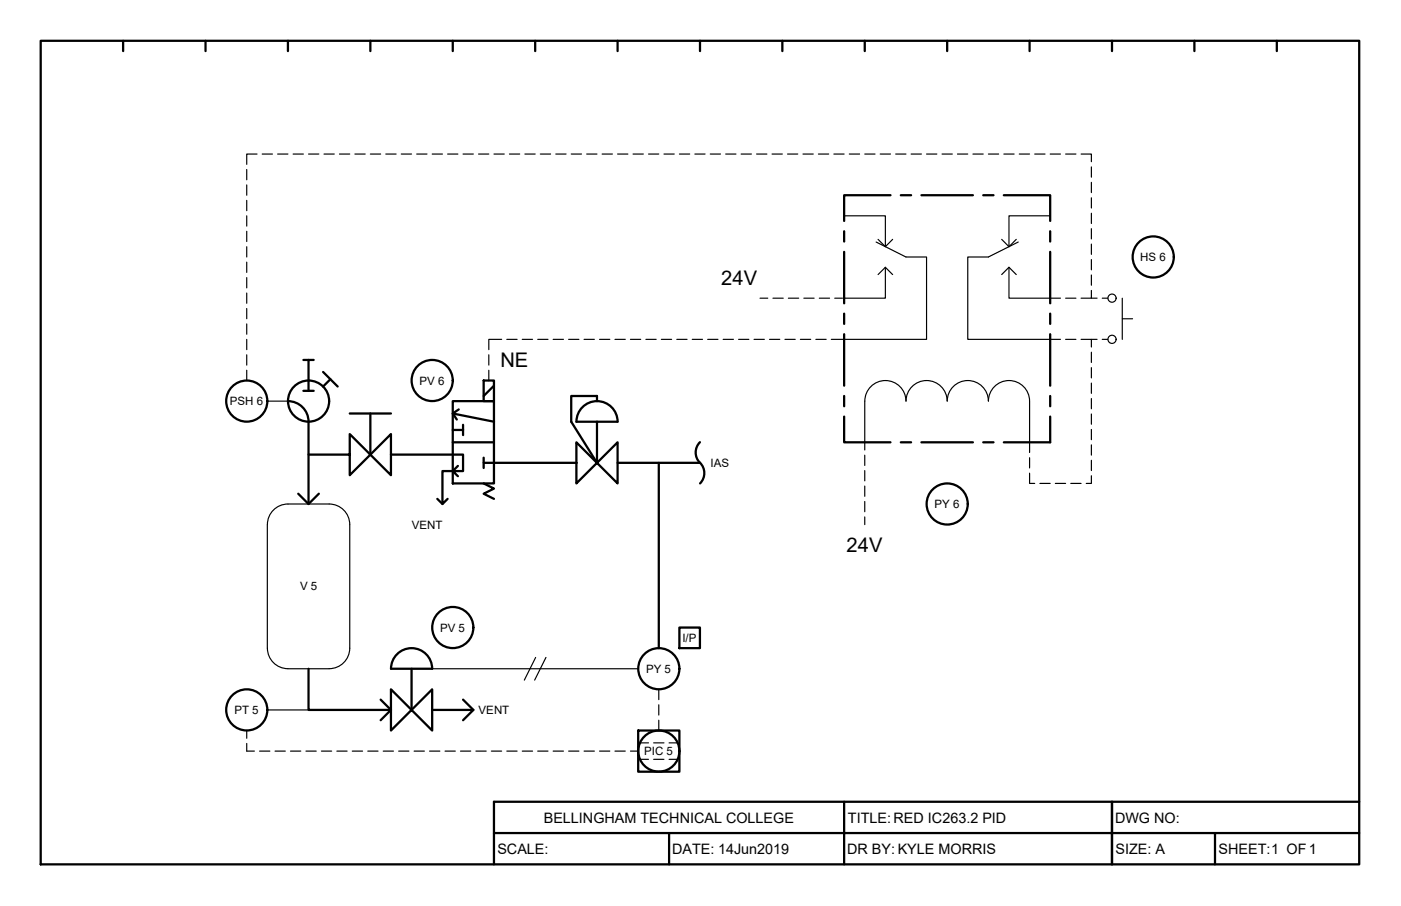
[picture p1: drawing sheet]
<svg xmlns="http://www.w3.org/2000/svg" width="432mm" height="279mm" viewBox="0 0 432 279" stroke-linecap="round" stroke-linejoin="round" font-family="sans-serif">
<!-- layer: Object -->
<g fill="none" stroke="#000" stroke-width=".36">
<path d="M260.2 66.6h12.7v9.5M270 74.6l9.2 4.7h6.4v25.4h-25.4M270.6 73.8l2.3 2.3 2.2-2.3M308.7 73.8l2.3 2.3 2.2-2.3M313.8 74.6l-9.2 4.7h-6.3v25.4h25.4M323.7 66.6h-12.7v9.5M270.6 84.7l2.3-2.3 2.2 2.3M272.9 82.4v9.6h-12.7M308.7 84.7l2.3-2.3 2.2 2.3M311 82.4v9.6h12.7M82.4 123.7h6.3M304.6 123.7a6.3 6.3 0 0 0-6.3-6.3 6.3 6.3 0 0 0-6.4 6.3 6.4 6.4 0 0 0-6.3-6.3 6.4 6.4 0 0 0-6.4 6.3 6.4 6.4 0 0 0-6.3-6.3 6.4 6.4 0 0 0-6.4 6.3v12.7"/>
<path d="M304.6 123.7a6.3 6.3 0 0 1 6.4-6.3 6.3 6.3 0 0 1 6.3 6.3v12.7M82.4 161.8v38.1M82.4 161.8a6.3 6.3 0 0 1 6.3-6.4h12.8a6.3 6.3 0 0 1 6.3 6.4v38.1a6.3 6.3 0 0 1-6.3 6.3M82.4 199.9a6.3 6.3 0 0 0 6.4 6.3M82.4 218.9h12.7M88.7 206.2h12.7M197.2 234.2h2.7M197.2 229.1h2.7M201.5 234.2h3.1M201.5 229.1h3.1M206.2 234.2h2.6M206.2 229.1h2.6"/>
</g>
<g fill="none" stroke="#000" stroke-width=".7">
<path d="M260.2 71.3v3.2M260.2 77.7v15.8M274.5 60.2h-14.3v7.9M277.6 60.2h3.2M284 60.2h15.9M303 60.2h3.2M309.4 60.2h14.3v7.9M323.7 71.3v3.2M323.7 77.7v15.8M260.2 96.7v3.2M323.7 96.7v3.2M93.5 111h3.2"/>
<path d="M95.1 111v9.5M99.6 114.7l4.5 4.5M101.8 117l-2.2 2.2M149.1 117.4h3.1v6.3h-3.1zM152.2 118.9l-3.1 3.2M260.2 103.1v15.8M323.7 103.1v15.8M88.8 123.7a6.3 6.3 0 0 1 6.3 6.3v25.4M93.5 120.5h3.2M107.8 127.5h12.7M114.1 127.5v12.7M139.5 123.7h12.7v25.4h-12.7z"/>
<path d="M139.5 136.4h12.7M139.5 132.6h3.2M140.8 129.4l-1.3-1.9 12.7 2.6M141.4 126.3l-1.9 1.2M142.7 131v3.2M177.6 136.4l12.7 12.7v-12.7l-12.7 12.7zM179.5 125.6a6.3 6.3 0 0 1 6.9-1.4 6.3 6.3 0 0 1 3.9 5.8h-12.6a6.3 6.3 0 0 1 1.8-4.4zM184 123.7v-1.6h-7.9v8l7.9 12.6v-12.6M215.7 136.4a4.5 4.5 0 0 0 0 6.3M260.2 128.5v7.9h14.3M260.2 122.1v3.2M277.6 136.4h3.2"/>
<path d="M284 136.4h15.9M303 136.4h3.2M323.7 128.5v7.9h-14.3M323.7 122.1v3.2M91.9 152.3l3.2 3.1 3.2-3.1M95.1 140.2h12.7v6.3l12.7-12.6v12.6l-12.7-12.6v6.3M120.5 140.2h22.2v5.1h-3.2l1.6 1.6M134.8 153.8l1.6 1.6M141.1 143.7l-1.6 1.6h-3.1v10.1l1.6-1.6M149.1 149.1l3.1 1.6-3.1 1.6 3.1 1.5M149.1 142.7h28.5M149.1 141.1v3.2"/>
<path d="M190.3 142.7h25.4M203 142.7v57.2M215.8 142.7a4.5 4.5 0 0 1 0 6.4M209.4 193.5h6.3v6.4h-6.3zM95.1 206.2v12.7h25.4v6.4l12.7-12.7v12.7l-12.7-12.7v6.3M117.3 215.8l3.2 3.1-3.2 3.2M120.5 206.2h12.7M120.5 206.2a6.3 6.3 0 0 1 6.4-6.3 6.3 6.3 0 0 1 6.3 6.3M126.8 206.2v12.7M133.2 218.9h12.7l-3.2 3.2M142.7 215.8l3.2 3.1M196.7 225.3h12.7v12.7h-12.7z"/>
<circle cx="355.4" cy="79.2" r="6.3"/>
<circle cx="133.2" cy="117.3" r="6.3"/>
<circle cx="76.1" cy="123.7" r="6.3"/>
<circle cx="95.1" cy="123.7" r="6.3"/>
<circle cx="291.9" cy="155.4" r="6.3"/>
<circle cx="139.6" cy="193.5" r="6.3"/>
<circle cx="76.1" cy="218.9" r="6.3"/>
<circle cx="203.1" cy="206.2" r="6.3"/>
<circle cx="203.1" cy="231.6" r="6.3"/>
</g>
<!-- layer: Wires -->
<g fill="none" stroke="#000" stroke-width=".36">
<path d="M76 52.3v3.1M76 57v3.2M79.2 47.5h-3.2v3.2M80.8 47.5h3.2M85.6 47.5h3.1M90.3 47.5h3.2M95.1 47.5h3.2M99.9 47.5h3.1M104.6 47.5h3.2M109.4 47.5h3.2M114.1 47.5h3.2M118.9 47.5h3.2"/>
<path d="M123.7 47.5h3.1M128.4 47.5h3.2M133.2 47.5h3.2M138 47.5h3.1M142.7 47.5h3.2M147.5 47.5h3.2M152.2 47.5h3.2M157 47.5h3.2M161.8 47.5h3.1M166.5 47.5h3.2M171.3 47.5h3.2M176.1 47.5h3.1"/>
<path d="M180.8 47.5h3.2M185.6 47.5h3.2M190.3 47.5h3.2M195.1 47.5h3.2M199.9 47.5h3.1M204.6 47.5h3.2M209.4 47.5h3.2M214.2 47.5h3.1M218.9 47.5h3.2M223.7 47.5h3.1M228.4 47.5h3.2M233.2 47.5h3.2"/>
<path d="M237.9 47.5h3.2M242.7 47.5h3.2M247.5 47.5h3.1M252.2 47.5h3.2M257 47.5h3.2M261.8 47.5h3.1M266.5 47.5h3.2M271.3 47.5h3.2M276 47.5h3.2M280.8 47.5h3.2M285.6 47.5h3.1M290.3 47.5h3.2"/>
<path d="M295.1 47.5h3.2M299.9 47.5h3.1M304.6 47.5h3.2M309.4 47.5h3.2M314.1 47.5h3.2M318.9 47.5h3.2M323.7 47.5h3.1M328.4 47.5h3.2M333.2 47.5h3.2v2.4M336.4 51.5v3.1M336.4 56.2v3.2M76 61.8v3.2"/>
<path d="M76 66.6v3.1M76 71.3v3.2M76 76.1v3.2M336.4 61v3.2M336.4 65.8v3.1M336.4 70.5v3.2M336.4 75.3v3.2M76 80.8v3.2M76 85.6v3.2M76 90.4v3.1M76 95.1v3.2M76 99.9v3.2"/>
<path d="M234.2 92h2.4M238.2 92h3.2M243 92h3.2M247.7 92h3.2M252.5 92h3.2M257.3 92h2.3M323.7 92h3.1M328.4 92h3.2M336.4 89.6v2.4h-3.2M336.4 92h1.7M336.4 80v3.2M336.4 84.8v3.2"/>
<path d="M339.7 92h1.8M345.9 92v12.7M345.9 98.3h3.2M76 104.7v3.1M76 109.4v3.2M76 114.2v3.2M150.7 109.4v3.2M150.7 114.2v3.2M154.6 104.7h-3.9v3.1M156.2 104.7h3.2M161 104.7h3.1M165.7 104.7h3.2"/>
<path d="M170.5 104.7h3.2M175.3 104.7h3.1M180 104.7h3.2M184.8 104.7h3.2M189.5 104.7h3.2M194.3 104.7h3.2M199.1 104.7h3.1M203.8 104.7h3.2M208.6 104.7h3.2M213.4 104.7h3.1M218.1 104.7h3.2M222.9 104.7h3.2"/>
<path d="M227.6 104.7h3.2M232.4 104.7h3.2M237.2 104.7h3.1M241.9 104.7h3.2M246.7 104.7h3.2M251.5 104.7h3.1M256.2 104.7h4M323.7 104.7h3.1M328.4 104.7h3.2M333.2 104.7h3.2v2.3M336.4 104.7h1.7M336.4 108.6v3.2"/>
<path d="M336.4 113.4v3.2M336.4 118.1v3.2M339.7 104.7h1.8M266.5 136.4v2.4M317.3 136.4v3.2M336.4 122.9v3.2M336.4 127.7v3.1M336.4 132.4v3.2M336.4 137.2v3.2M266.5 140.4v3.1M266.5 145.1v3.2M266.5 149.9v3.2"/>
<path d="M266.5 154.7v3.1M266.5 159.4v2.4M317.3 145.9v3.2h1.6M317.3 141.1v3.2M320.5 149.1h3.2M325.3 149.1h3.1M330 149.1h3.2M336.4 146.7v2.4h-1.6M336.4 142v3.1M203 212.6v3.2M203 217.3v3.2M76 225.3v2.4"/>
<path d="M76 229.3v2.3h2.4M80 231.6h3.2M84.8 231.6h3.1M89.5 231.6h3.2M94.3 231.6h3.2M99.1 231.6h3.1M103.8 231.6h3.2M108.6 231.6h3.2M113.3 231.6h3.2M118.1 231.6h3.2M122.9 231.6h3.1M127.6 231.6h3.2"/>
<path d="M132.4 231.6h3.2M137.2 231.6h3.1M141.9 231.6h3.2M146.7 231.6h3.2M151.4 231.6h3.2M156.2 231.6h3.2M161 231.6h3.1M165.7 231.6h3.2M170.5 231.6h3.2M175.3 231.6h3.1M180 231.6h3.2M184.8 231.6h3.2"/>
<path d="M189.5 231.6h3.2M194.3 231.6h2.4M203 222.1v3.2"/>
<circle cx="342.7" cy="91.9" r="1.26"/>
<circle cx="342.7" cy="104.6" r="1.26"/>
</g>
<!-- layer: Impulse -->
<path d="M133.2 206.2h63.5M165.1 202.7l-3.5 7M168.3 202.7l-3.5 7" fill="none" stroke="#000" stroke-width=".36"/>
<!-- layer: TitleBox -->
<g fill="none" stroke="#000" stroke-width=".31">
<path d="M37.9 12.6h.1M63.3 12.6h.1M88.7 12.6h.1M114.1 12.6h.1M139.5 12.6h.1M164.9 12.6h.1M190.3 12.6h.1M215.7 12.6h.1M241.1 12.6h.1M266.5 12.6h.1M291.9 12.6h.1M317.3 12.6h.1"/>
<path d="M342.7 12.6h.1M368.1 12.6h.1M393.5 12.6h.1"/>
</g>
<g fill="none" stroke="#000" stroke-width=".7">
<path d="M12.5 12.6h406.4v254h-406.4zM37.9 12.6v3.2M63.3 12.6v3.2M88.7 12.6v3.2M114.1 12.6v3.2M139.5 12.6v3.2M164.9 12.6v3.2M190.3 12.6v3.2M215.7 12.6v3.2M241.1 12.6v3.2M266.5 12.6v3.2M291.9 12.6v3.2"/>
<path d="M317.3 12.6v3.2M342.7 12.6v3.2M368.1 12.6v3.2M393.5 12.6v3.2M152.2 256.9h266.7M206.2 256.9v9.7M260.2 247.3v19.3M342.7 247.3v19.3zM374.5 256.9v9.7M418.9 247.3h-266.7v19.3"/>
</g>
<g font-size="6.2">
<text x="222.3" y="87.8">24V</text>
<text x="154.2" y="113.2">NE</text>
<text x="260.9" y="170.4">24V</text>
</g>
<g font-size="4.4">
<text x="167.6" y="253.7">BELLINGHAM TECHNICAL COLLEGE</text>
<text x="261.4" y="253.9">TITLE:RED IC263.2 PID</text>
<text x="343.7" y="253.8">DWG NO:</text>
<text x="153.3" y="263.5">SCALE:</text>
<text x="207.1" y="263.5">DATE: 14Jun2019</text>
<text x="261.1" y="263.5">DR BY: KYLE MORRIS</text>
<text x="343.8" y="263.5">SIZE: A</text>
<text x="375.6" y="263.5">SHEET:1 OF1</text>
</g>
<g font-size="3.5">
<text x="351.4" y="80.5">HS 6</text>
<text x="129.3" y="118.6">PV 6</text>
<text x="70.9" y="125">PSH 6</text>
<text x="219" y="144.1">IAS</text>
<text x="288" y="156.7">PY 6</text>
<text x="126.9" y="163.1">VENT</text>
<text x="92.5" y="182.1">V 5</text>
<text x="135.6" y="194.8">PV 5</text>
<text x="210.3" y="198">I/P</text>
<text x="199.1" y="207.5">PY 5</text>
<text x="72.2" y="220.2">PT 5</text>
<text x="147.5" y="220.2">VENT</text>
<text x="198.5" y="232.9">PIC 5</text>
</g>
</svg>
